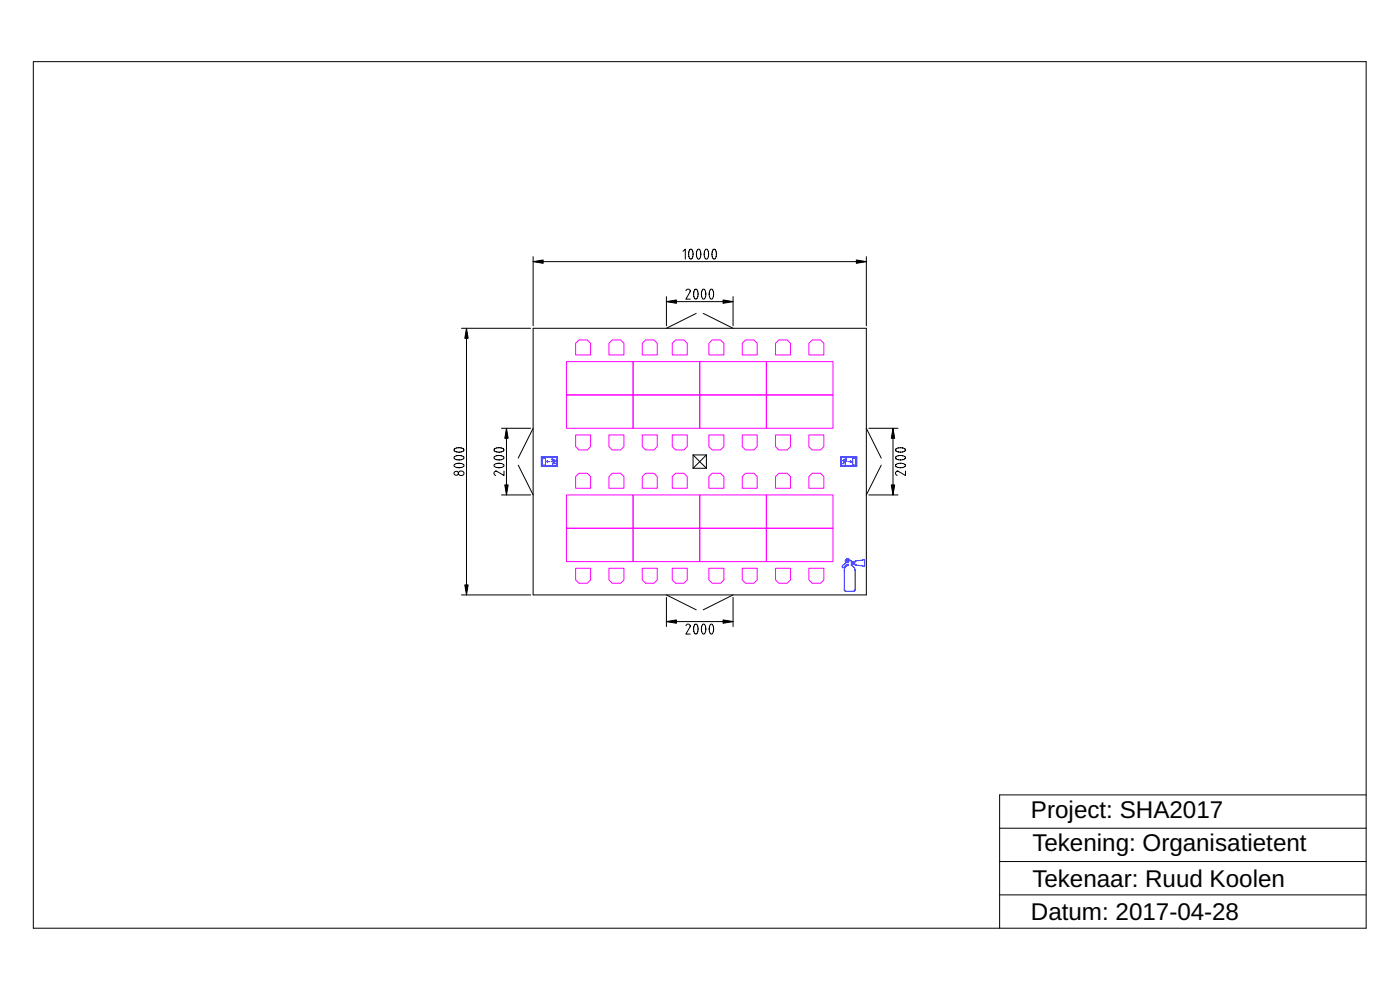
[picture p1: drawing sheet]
<svg xmlns="http://www.w3.org/2000/svg" width="420mm" height="297mm" viewBox="0 0 420 297" stroke-linecap="round" stroke-linejoin="round" font-family="sans-serif">
<g fill="none" stroke="#000" stroke-width=".3">
<path d="M10 18.5h400v260h-400zM160 77v20.8M160 78.5h100M205 75.4l.7-.7v3.1M207 74.9l-.3 .7a2.16 2.16 0 0 0 .6 2.2l.3-.2 .3-.7a2.16 2.16 0 0 0-.6-2.2l-.3 .2M209.4 74.9l-.3 .7a2.16 2.16 0 0 0 .6 2.2l.3-.2 .3-.7a2.16 2.16 0 0 0-.6-2.2l-.3 .2M211.7 74.9l-.3 .7a2.16 2.16 0 0 0 .6 2.2l.3-.2 .3-.7a2.16 2.16 0 0 0-.6-2.2l-.3 .2M214 74.9l-.3 .7a2.16 2.16 0 0 0 .6 2.2l.3-.2 .3-.7a2.16 2.16 0 0 0-.6-2.2l-.3 .2M260 77v20.8M138.5 98.5h20.8M140 98.5v80M160 98.5h100v80h-100z"/>
<path d="M200 89v8.8M200 90.5h20M205.9 87.2a.65 .65 0 0 1 .7-.5 .65 .65 0 0 1 .5 .8l-1.3 2.2h1.4M208.5 86.9l.5-.1 .5 1-.1 1.4-.6 .5-.4-.3-.2-.7v-1.1zM208.9 94l-8.9 4.5M210.9 86.9l.4-.1 .5 1-.1 1.4-.5 .5-.5-.3-.2-.7 .1-1.1zM211.1 94l8.9 4.5M213.2 86.9l.5-.1 .4 1-.1 1.4-.5 .5-.4-.3-.2-.7v-1.1zM220 89v8.8M136.4 139.4l.7-.3 1.1-.1 .7 .2 .4 .5-.6 .5-1.4 .1-.9-.3-.2-.3zM136.4 137l.7-.3h1.1l.7 .2 .4 .4-.6 .6-1.4 .1-.9-.4-.2-.3zM136.4 134.7l.7-.3h1.1l.7 .2 .4 .4-.6 .5-1.4 .1-.9-.3-.2-.3z"/>
<path d="M148.4 139.4l.7-.3 1.1-.1 .7 .2 .3 .5-.5 .5-1.4 .1-.9-.3-.2-.3zM148.4 137l.7-.3h1.1l.7 .2 .3 .4-.5 .6-1.4 .1-.9-.4-.2-.3zM148.4 134.7l.7-.3h1.1l.7 .2 .3 .4-.5 .5-1.4 .1-.9-.3-.2-.3zM150.5 128.5h8.8M152 128.5v20M155.5 139.6l4.5 8.9M160 128.5l-4.5 8.9M208 136.5v4M208 136.5h4M208 136.5l4 4M212 136.5v4M212 136.5l-4 4"/>
<path d="M260 128.5l4.5 8.9M260.8 128.5h8.7M264.5 139.6l-4.5 8.9M268 128.5v20M268.9 139.4l.7-.3 1.1-.1 .7 .2 .3 .5-.5 .5-1.4 .1-.9-.3-.2-.3zM268.9 137l.7-.3h1.1l.7 .2 .3 .4-.5 .6-1.4 .1-.9-.4-.2-.3zM268.9 134.7l.7-.3h1.1l.7 .2 .3 .4-.5 .5-1.4 .1-.9-.3-.2-.3zM137.8 141.5a.81 .81 0 0 1 1.2-.1 .81 .81 0 0 1 0 1.2 .81 .81 0 0 1-1.2-.1l-.2-.5zM150.5 148.5h8.8M151.2 141.3v1.4l-2.2-1.3a.65 .65 0 0 0-.8 .5 .65 .65 0 0 0 .5 .7M208 140.5h4M260.8 148.5h8.7"/>
<path d="M271.7 141.3v1.4l-2.2-1.3a.65 .65 0 0 0-.8 .5 .65 .65 0 0 0 .5 .7M138.5 178.5h20.8M200 178.5l8.9 4.5M200 179.3v8.7M220 178.5l-8.9 4.5M220 179.3v8.7M200 186.5h20M205.9 187.7a.65 .65 0 0 1 .7-.5 .65 .65 0 0 1 .5 .8l-1.3 2.3h1.4M208.5 190.1l.3 .2 .3-.2M209.1 190.1l.3-.7a2.16 2.16 0 0 0-.6-2.2l-.4 .4-.2 .7v1.1l.3 .7M210.9 190.1l.3 .2 .3-.2M211.5 190.1l.3-.7a2.16 2.16 0 0 0-.6-2.2l-.5 .4-.2 .7 .1 1.1 .3 .7"/>
<path d="M213.2 190.1l.3 .2 .3-.2M213.8 190.1l.3-.7a2.16 2.16 0 0 0-.6-2.2l-.4 .4-.2 .7v1.1l.3 .7M410 238.5h-110v40M300 258.5h110M300 248.5h110M300 268.5h110"/>
<circle cx="136.9" cy="142" r=".63"/>
</g>
<g fill="none" stroke="#00f" stroke-width=".3">
<path d="M162.4 137.1h4.9v2.8h-4.9zM162.6 137.2h4.5v2.5h-4.5zM162.8 137.5h.9v2h-.9zM163.9 138.5l.4-.2v.4zM164.2 138.5h.8M165.8 138.3l.3-.3 .4 .6-.3 .2zM166.3 138.7l-.4 .2v.5M166.4 138.7v.5h.5M166.7 138.3l-.2-.3h-.5l-.2 .5h-.4M252.3 137.1h4.9v2.8h-4.9zM252.5 137.2h4.5v2.5h-4.5zM252.9 138.3l.2-.3h.5l.2 .5h.4"/>
<path d="M253.2 138.7v.5h-.5M253.3 138.7l.4 .2v.5M253.5 138l.3 .3-.4 .5-.3-.2zM254.6 138.5h.8M255.3 138.3l.4 .2-.4 .2zM255.9 137.5h.9v2h-.9zM253.9 167.8l.8-.1 .4 .5h.4v.4h1.1v-.2l2.9-.5v2l-2.9-.4v-.3h-1.1v.4l.2 .1a1.67 1.67 0 0 1 .9 1.5v5.8l-.3 .4h-2.6l-.3-.2v-6a1.66 1.66 0 0 1 1.1-1.6v-.3l-.8 .4-.6 .6-.3-.1 .1-.6 1-.7-.2-.5z"/>
<circle cx="165.8" cy="137.8" r=".23"/>
<circle cx="253.8" cy="137.8" r=".23"/>
<circle cx="254.4" cy="168.3" r=".33"/>
</g>
<path d="M160 78.5l3-.5v1zM257 78l3 .5-3 .5zM140 98.5l.5 3h-1zM200 90.5l3-.5v1zM217 90l3 .5-3 .5zM152 128.5l.5 3h-1zM268 128.5l.5 3h-1zM151.5 145.5h1l-.5 3zM267.5 145.5h1l-.5 3zM139.5 175.5h1l-.5 3zM200 186.5l3-.5v1zM217 186l3 .5-3 .5z" fill="#000"/>
<path d="M160 78.5l3-.5v1zM257 78l3 .5-3 .5zM140 98.5l.5 3h-1zM200 90.5l3-.5v1zM217 90l3 .5-3 .5zM152 128.5l.5 3h-1zM268 128.5l.5 3h-1zM151.5 145.5h1l-.5 3zM267.5 145.5h1l-.5 3zM139.5 175.5h1l-.5 3zM200 186.5l3-.5v1zM217 186l3 .5-3 .5z" fill="#000" stroke="#000" stroke-width=".3"/>
<g fill="none" stroke="#f0f" stroke-width=".3">
<path d="M170 118.5h20v10h-20zM170 108.5h20v10h-20zM172.7 103l1-1h2.5l1.1 1v3.5h-4.6zM182.7 103l1-1h2.5l1.1 1v3.5h-4.6zM190 118.5h20v10h-20zM190 108.5h20v10h-20zM193.7 102h2.5l1.1 1v3.5h-4.6v-3.5zM202.7 102h2.5l1 1v3.5h-4.5v-3.5zM210 118.5h20v10h-20zM210 108.5h20v10h-20zM213.7 102h2.5l1.1 1v3.5h-4.6v-3.5zM222.7 103l1-1h2.5l1.1 1v3.5h-4.6z"/>
<path d="M230 118.5h20v10h-20zM230 108.5h20v10h-20zM232.7 103l1-1h2.5l1.1 1v3.5h-4.6zM242.7 103l1-1h2.5l1.1 1v3.5h-4.6zM172.7 130.5h4.6v3.5l-1.1 1h-2.5l-1-1zM182.7 130.5h4.6v3.5l-1.1 1h-2.5l-1-1zM192.7 130.5h4.6v3.5l-1.1 1h-2.5l-1-1zM201.7 130.5h4.5v3.5l-1 1h-2.5l-1-1zM212.7 130.5h4.6v3.5l-1.1 1h-2.5l-1-1zM222.7 130.5h4.6v3.5l-1.1 1h-2.5l-1-1zM232.7 130.5h4.6v3.5l-1.1 1h-2.5l-1-1zM242.7 130.5h4.6v3.5l-1.1 1h-2.5l-1-1z"/>
<path d="M170 158.5h20v10h-20zM170 148.5h20v10h-20zM172.7 143l1-1h2.5l1.1 1v3.5h-4.6zM182.7 143l1-1h2.5l1.1 1v3.5h-4.6zM190 148.5h20v10h-20zM190 158.5h20v10h-20zM192.7 143l1-1h2.5l1.1 1v3.5h-4.6zM201.7 143l1-1h2.5l1 1v3.5h-4.5zM210 148.5h20v10h-20zM210 158.5h20v10h-20zM212.7 143l1-1h2.5l1.1 1v3.5h-4.6zM222.7 143l1-1h2.5l1.1 1v3.5h-4.6z"/>
<path d="M230 148.5h20v10h-20zM230 158.5h20v10h-20zM232.7 143l1-1h2.5l1.1 1v3.5h-4.6zM242.7 143l1-1h2.5l1.1 1v3.5h-4.6zM172.7 170.5h4.6v3.5l-1.1 1h-2.5l-1-1zM182.7 170.5h4.6v3.5l-1.1 1h-2.5l-1-1zM192.7 170.5h4.6v3.5l-1.1 1h-2.5l-1-1zM201.7 170.5h4.5v3.5l-1 1h-2.5l-1-1zM212.7 170.5h4.6v3.5l-1.1 1h-2.5l-1-1zM222.7 170.5h4.6v3.5l-1.1 1h-2.5l-1-1zM232.7 170.5h4.6v3.5l-1.1 1h-2.5l-1-1zM242.7 170.5h4.6v3.5l-1.1 1h-2.5l-1-1z"/>
</g>
<g font-size="7.3">
<text x="309.4" y="245.4">Project: SHA2017</text>
<text x="309.8" y="255.4">Tekening: Organisatietent</text>
<text x="309.8" y="266.1">Tekenaar: Ruud Koolen</text>
<text x="309.4" y="276">Datum: 2017-04-28</text>
</g>
</svg>
